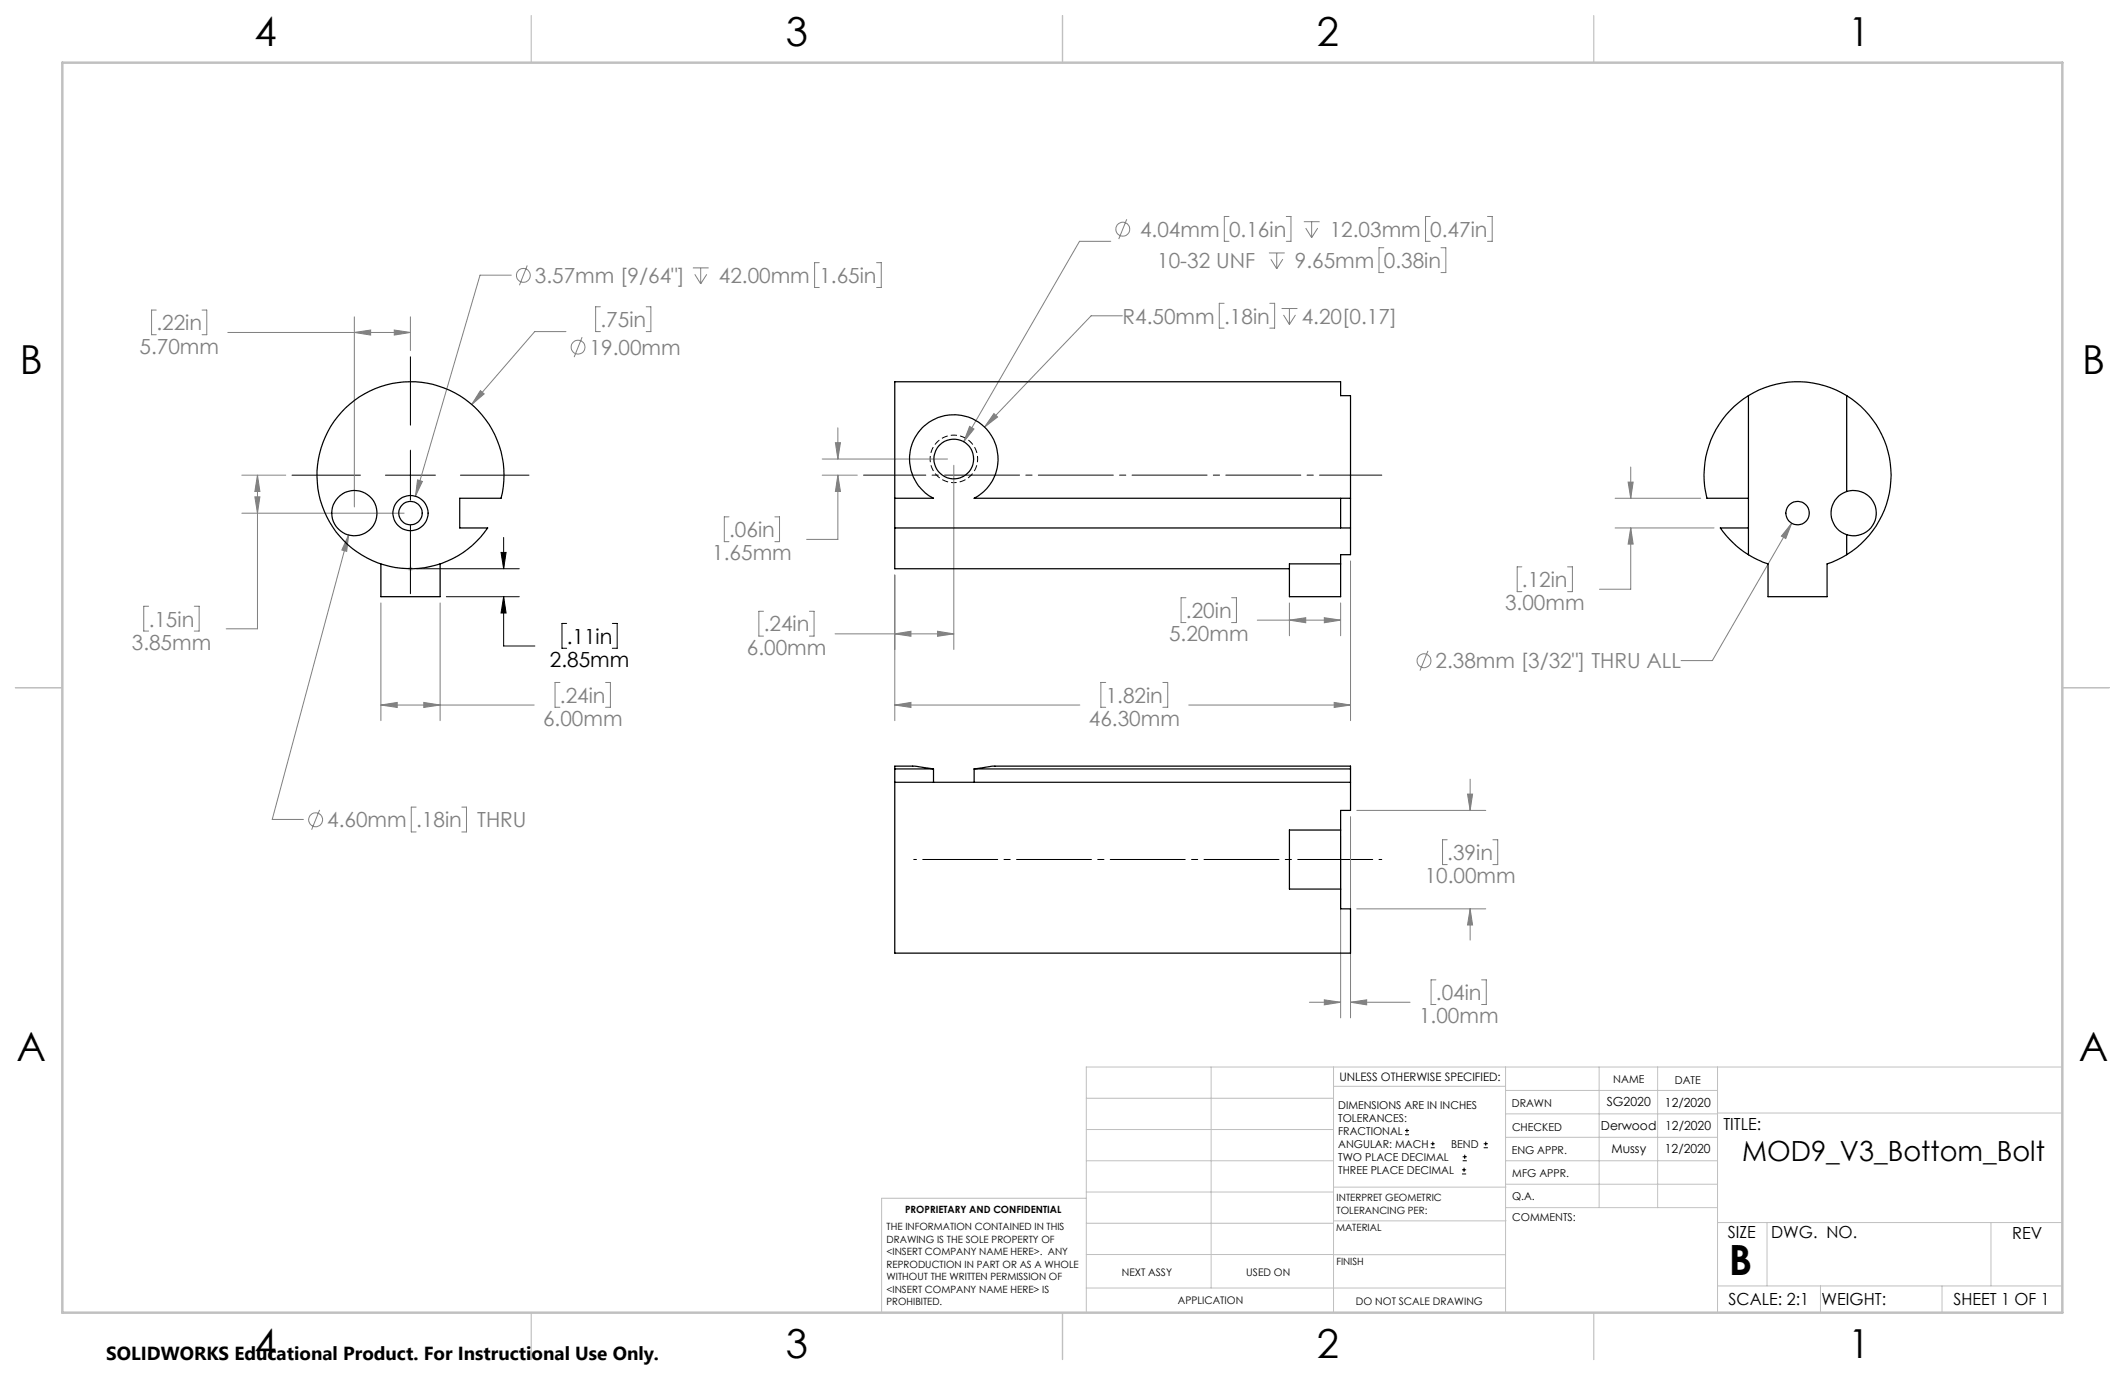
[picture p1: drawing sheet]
<svg xmlns="http://www.w3.org/2000/svg" width="432mm" height="279mm" viewBox="0 0 432 279" stroke-linecap="round" stroke-linejoin="round" font-family="sans-serif">
<g fill="none" stroke="#808080" stroke-width=".2">
<path d="M103.9 55.9h-6.4l-13.1 44.9M107.1 53.9l-1.5 4.1M140.8 54.4h3.2M141.2 55.7l1.2 2M142.4 54.4v3.3M143.6 55.7l-1.2 2M166.5 53.4h-1v5h1M178.1 53.4h1v5h-1M225.7 49h-6.3l-23.6 40.8M229 44.6l-1.7 4M249.7 44h-.9v5h.9M257.8 51.4h3.3"/>
<path d="M258.2 52.7l1.2 1.9M259.4 51.4v3.2M260.7 52.7l-1.3 1.9M261.4 44h.9v5h-.9M264.9 45h3.2M265.3 46.4l1.2 1.9M266.5 45v3.3M267.8 46.4l-1.3 1.9M281.2 50.3h-1v5.1h1M290.6 44h-.9v5h.9M292.8 50.3h1v5.1h-1M302.3 44h.9v5h-.9"/>
<path d="M31.7 63h-.9v5h.9M41.1 63h.9v5h-.9M46.3 67.6h37.1M72 67.6l3.3-.5v1zM72 64.4v38.6M80.1 67.1l3.3 .5-3.3 .5zM83.4 64.4v6.8M97.6 79.4l.8 .6-2.6 2.2zM115 67.4h-6.3l-12.9 14.8M118.3 68.5l-1.6 4.1M122 62.3h-1v5.1h1M131.3 62.3h1v5.1h-1"/>
<path d="M228.1 64.2h-6.4l-21.6 22.6M248.7 61.6h-.9v5.1h.9M258 61.6h1v5.1h-1M260.4 62.7h3.2M260.8 64l1.2 1.9M262 62.7v3.2M263.2 64l-1.2 1.9M49.1 96.6h9M52.3 96.6l.5 3.3h-1zM52.3 96.6v31.2h-6.3M84.8 97.5l1 .3-1.4 3zM167.1 96.6h7.1"/>
<path d="M167.1 93.3h25.4M169.8 90h1l-.5 3.3zM170.3 96.6l.5 3.3h-1zM170.3 96.6v13h-6.4M170.3 86.9v6.4M193.8 94.5v37.5M197 86.6l.9 .6-2.1 2.6zM202 84l.7 .7-2.6 2.1zM330.8 98h1.1l-.5 3.2zM331.4 94.9v6.3M49.1 104.3h33M51.8 101h1l-.5 3.3z"/>
<path d="M70.8 108.7l-.4 3.3-.9-.2zM70.8 108.7l-15.5 57.8h6.4M148.1 105h-.9v5.1h.9M157.4 105h1v5.1h-1M181.8 116.8v29.6M274.4 114v32.4M309.2 115.2h-.9v5h.9M318.5 115.2h1v5h-1M328.2 101.2h17.4M328.2 107.3h20.1M331.4 107.3l.5 3.3h-1.1zM331.4 107.3v12.4h-6.4"/>
<path d="M364.1 106.3l-1.2 3.1-.9-.5zM364.1 106.3l-16.2 27.9h-6.3M30.2 123.2h-1v5h1M39.5 123.2h1v5h-1M77.4 122.5v23.9M89.4 122.5v23.9M113.8 138.7h-1v5h1M123 138.7h1v5h-1M155.2 124.2h-1v5.1h1M164.5 124.2h.9v5.1h-.9M169.7 128.8h24.1M181.8 128.8l3.3-.5v1z"/>
<path d="M190.5 128.3l3.3 .5-3.3 .5zM224.7 138.7h-1v5h1M236.3 138.7h1v5h-1M241 121.5h-1v5h1M250.3 121.5h.9v5h-.9M255.5 126h16.9M262 126l3.3-.5v1zM262 122.5v6.7M269.1 125.5l3.3 .5-3.3 .5zM272.4 122.5v6.7M290.2 132.3l-1.7 4M77.4 143.3l3.3-.6v1.1z"/>
<path d="M77.4 143.3h31.1M86.1 142.7l3.3 .6-3.3 .5zM181.8 143.3l3.3-.6v1.1zM181.8 143.3h37.6M241.5 143.3h32.9M271.1 142.7l3.3 .6-3.3 .5zM298.7 158.3v6.4M64.9 164.6l-1.6 4M84.6 164h-1v5.1h1M93.8 164h1v5.1h-1M272.4 169.9v36.9M274.4 165.9v40.9"/>
<path d="M275.7 164.7h26.2M294.1 170.6h-1v5.1h1M298.2 161.4h1l-.5 3.3zM303.4 170.6h.9v5.1h-.9M275.7 184.7h26.2M291.8 199.1h-1v5h1M298.7 184.7l.5 3.3h-1zM298.7 184.7v6.3M301.1 199.1h.9v5h-.9M266.1 203.7h6.3M269.1 203.2l3.3 .5-3.3 .5zM274.4 203.7l3.3-.5v1z"/>
<path d="M274.4 203.7h12.1"/>
<circle cx="106.4" cy="56" r="1.41"/>
<circle cx="228.2" cy="46.6" r="1.4"/>
<circle cx="117.5" cy="70.5" r="1.42"/>
<circle cx="289.4" cy="134.3" r="1.4"/>
<circle cx="64.1" cy="166.6" r="1.42"/>
</g>
<g fill="none" stroke="#000" stroke-width=".2">
<path d="M83.4 72.5v13.9M59.3 96.6h13.9M78.3 96.6h10.2M83.4 91.5v10.1M93.6 96.6h13.9M83.4 106.7v14M84.7 115.6h20.8M101.8 112.3h1l-.5 3.3zM102.3 109.2v6.4M90.7 121.2h14.8M102.3 121.2v10.1h6.4M102.3 121.2l.5 3.4h-1z"/>
<path d="M115.1 126.7h-.9v5h.9M124.4 126.7h1v5h-1M285.5 230.6h.8M285.5 229.7h.8M285.9 229.3v.9M290.7 233.2h.8M290.7 232.4h.8M291.1 232v.8M297.1 238.5h.8M297.1 237.7h.8M297.2 235.9h.9M297.2 235.1h.9"/>
<path d="M297.5 237.3v.8M297.6 234.6v.9M301.5 233.2h.8M301.5 232.4h.8M301.9 232v.8"/>
</g>
<g fill="none" stroke="#c0c0c0" stroke-width=".2">
<path d="M82.9 115.6h1M83 115.2l.7 .7M83.4 115.1v1M83.7 115.2l-.7 .7M246.1 216.8v44.9M271 216.8v49.9M305.9 216.8v49.9M324.9 216.8v28.6M336.8 216.8v28.6M349 216.8v49.9M419.1 216.8h-198.4v49.9M220.7 235.9h50.3"/>
<path d="M220.7 229.5h50.3M220.7 223.2h50.3M271 220.7h34.9M305.9 231.1h43.1M305.9 226.3h43.1M305.9 221.6h43.1M305.9 235.9h43.1M349 226.2h70.1M220.7 248.6h50.3M220.7 242.2h50.3M220.7 254.9h50.3M220.7 243.5h-41.6v23.2"/>
<path d="M271 255h34.9M271 248.1h35M271 241.2h35M305.9 240.6h43.1M306 245.4h43M349 248.4h70.1M359.1 248.4v12.9M404.6 248.4v12.9M220.7 261.7h85.2M349 261.3h70.1M369.9 261.3v5.4M394.6 261.3v5.4"/>
</g>
<path d="M193.8 98.1a4.8 4.8 0 0 1-4.2-7.2 4.8 4.8 0 0 1 8.3-.2 4.8 4.8 0 0 1-3.8 7.4h-.3" fill="none" stroke="#000" stroke-width=".2" stroke-dasharray="1.3 .6" stroke-dashoffset=".7" stroke-linecap="butt"/>
<path d="M280.8 96.5h-105.3" fill="none" stroke="#000" stroke-width=".2" stroke-dasharray="15.2 1.3 1.3 1.3" stroke-dashoffset="2.6"/>
<path d="M280.8 174.6h-95.1" fill="none" stroke="#000" stroke-width=".2" stroke-dasharray="15.2 1.3 1.3 1.3" stroke-dashoffset="-1.8"/>
<path d="M108 3.2v9.5M215.9 3.2v9.5M323.8 3.2v9.5M3.1 139.7h9.6M419.1 139.7h9.5M108 266.7v9.6M215.9 266.7v9.6M323.8 266.7v9.6" fill="none" stroke="#c0c0c0" stroke-width=".25"/>
<path d="M12.7 12.7h406.4v254h-406.4z" fill="none" stroke="#c0c0c0" stroke-width=".5"/>
<path d="M101.8 112.3h1l-.5 3.3zM102.3 121.2l.5 3.4h-1z" fill="#000"/>
<path d="M364.1 106.3l-2.1 2.6 .9 .5zM330.8 98h1.1l-.5 3.2zM331.4 107.3l.5 3.3h-1.1zM202 84l-1.9 2.8 2.6-2.1zM181.8 143.3l3.3-.6v1.1zM271.1 142.7l3.3 .6-3.3 .5zM269.1 125.5l3.3 .5-3.3 .5zM262 126l3.3-.5v1zM170.3 96.6l.5 3.3h-1zM169.8 90h1l-.5 3.3zM181.8 128.8l3.3-.5v1zM190.5 128.3l3.3 .5-3.3 .5zM197 86.6l-1.2 3.2 2.1-2.6zM84.8 97.5l-.4 3.3 1.4-3zM70.8 108.7l-1.3 3.1 .9 .2zM52.3 96.6l.5 3.3h-1zM51.8 101h1l-.5 3.3zM86.1 142.7l3.3 .6-3.3 .5zM77.4 143.3l3.3-.6v1.1zM80.1 67.1l3.3 .5-3.3 .5zM72 67.6l3.3-.5v1zM97.6 79.4l-1.8 2.8 2.6-2.2zM269.1 203.2l3.3 .5-3.3 .5zM274.4 203.7l3.3-.5v1zM298.2 161.4h1l-.5 3.3zM298.7 184.7l.5 3.3h-1z" fill="#808080"/>
<g fill="none" stroke="#000" stroke-width=".25">
<path d="M70.2 82.9a19 19 0 0 1 22.7-2.8 19 19 0 0 1 8.9 21.1h-8.4v6.1h5.7a19 19 0 0 1-28 3.8 19 19 0 0 1-.9-28.2zM355.3 80.4a18.9 18.9 0 0 0-8.4 20.8h8.4M355.3 80.4a19 19 0 0 1 19.9 0M355.3 80.4v32.3M375.2 99.9a4.6 4.6 0 0 1 6.1 4.4 4.6 4.6 0 0 1-6.1 4.4M375.2 80.4a19 19 0 0 1 0 32.3M375.2 99.9a4.6 4.6 0 0 0-3.1 4.4 4.6 4.6 0 0 0 3.1 4.4M375.2 80.4v19.5M77.4 114.6v6.6h12v-6.6M181.8 101.2v-23.6h90.6v2.8h2v20.8M181.8 101.2h7.9a9 9 0 0 1-2.9-13.6 9 9 0 0 1 14 0 9 9 0 0 1-2.9 13.6h76.5M181.8 107.3v8.3h80.2"/>
<path d="M181.8 107.3h92.6M181.8 101.2v6.1M262 114.6h10.4v6.6h-10.4zM272.4 101.2v6.1M274.4 107.3v5.4h-2v1.9M274.4 101.2v6.1M355.3 107.3h-5.7a19.7 19.7 0 0 0 5.7 5.4M355.3 112.7l1.9 1.1 2.1 .8v6.6h12v-6.6l2-.8 1.9-1.1M375.2 108.7v4M181.8 159v34.7h92.6v-9h-2v-4M181.8 156.2v-.5h4l3.9 .5M181.8 156.2v2.8"/>
<path d="M181.8 159h92.6M181.8 156.2h7.9M189.7 156.2v2.8M197.9 156.2l3.8-.5h72.7v.5M197.9 156.2h76.5M197.9 156.2v2.8M274.4 159v5.7h-2v4M274.4 156.2v2.8M272.4 168.7v12M272.4 168.7h-10.4v12h10.4"/>
<circle cx="193.8" cy="93.3" r="4"/>
<circle cx="72" cy="104.3" r="4.6"/>
<circle cx="83.4" cy="104.3" r="2.39"/>
<circle cx="83.4" cy="104.3" r="3.6"/>
<circle cx="365.3" cy="104.3" r="2.39"/>
</g>
<text font-size="8.5" x="351.3" y="259">B</text>
<g font-size="8.1">
<text x="51.7" y="9.3">4</text>
<text x="159.7" y="9.3">3</text>
<text x="267.6" y="9.3">2</text>
<text x="375.6" y="9.3">1</text>
<text x="4" y="76">B</text>
<text x="423.1" y="76">B</text>
<text x="3.3" y="215.7">A</text>
<text x="422.4" y="215.7">A</text>
<text x="51.7" y="276">4</text>
<text x="159.7" y="276">3</text>
<text x="267.6" y="276">2</text>
<text x="375.6" y="276">1</text>
</g>
<text font-size="5.6" x="354" y="235.8">MOD9_V3_Bottom_Bolt</text>
<g font-size="4.2" fill="#808080">
<text x="231.7" y="48.1">4.04mm</text>
<text x="249.8" y="48.1">0.16in</text>
<text x="270.2" y="48.1">12.03mm</text>
<text x="290.6" y="48.1">0.47in</text>
<text x="108.7" y="57.5">3.57mm [9/64&quot;]</text>
<text x="146.1" y="57.5">42.00mm</text>
<text x="166.5" y="57.5">1.65in</text>
<text x="235.1" y="54.4">10-32 UNF</text>
<text x="263.1" y="54.4">9.65mm</text>
<text x="281.2" y="54.4">0.38in</text>
<text x="228.1" y="65.7">R4.50mm</text>
<text x="248.8" y="65.7">.18in</text>
<text x="264.5" y="65.7">4.20[0.17]</text>
<text x="28.4" y="71.8">5.70mm</text>
<text x="31.8" y="67.1">.22in</text>
<text x="122" y="66.4">.75in</text>
<text x="119.8" y="72.1">19.00mm</text>
<text x="144.7" y="113.9">1.65mm</text>
<text x="148.2" y="109.1">.06in</text>
<text x="309.3" y="119.3">.12in</text>
<text x="241" y="125.6">.20in</text>
<text x="305.8" y="124">3.00mm</text>
<text x="30.2" y="127.3">.15in</text>
<text x="155.2" y="128.3">.24in</text>
<text x="237.6" y="130.3">5.20mm</text>
<text x="26.8" y="132.1">3.85mm</text>
<text x="151.8" y="133.1">6.00mm</text>
<text x="291.7" y="135.8">2.38mm [3/32&quot;] THRU ALL</text>
<text x="113.8" y="142.8">.24in</text>
<text x="224.7" y="142.8">1.82in</text>
<text x="110.4" y="147.5">6.00mm</text>
<text x="221.3" y="147.5">46.30mm</text>
<text x="66.5" y="168.1">4.60mm</text>
<text x="84.6" y="168.1">.18in</text>
<text x="97" y="168.1">THRU</text>
<text x="289.5" y="179.5">10.00mm</text>
<text x="294.1" y="174.7">.39in</text>
<text x="291.8" y="203.2">.04in</text>
<text x="288.4" y="207.9">1.00mm</text>
</g>
<g font-size="4.2">
<text x="115.2" y="130.8">.11in</text>
<text x="111.7" y="135.5">2.85mm</text>
</g>
<text font-size="3.8" x="21.6" y="276.3">SOLIDWORKS Educational Product. For Instructional Use Only.</text>
<g font-size="3.4">
<text x="350.2" y="229.5">TITLE:</text>
<text x="351.1" y="251.6">SIZE</text>
<text x="359.9" y="251.6">DWG. NO.</text>
<text x="408.9" y="251.7">REV</text>
<text x="351.2" y="265.2">SCALE: 2:1</text>
<text x="370.1" y="265.3">WEIGHT:</text>
<text x="396.9" y="265.2">SHEET 1 OF 1</text>
</g>
<g font-size="2.5">
<text x="326.5" y="224.8">SG2020</text>
<text x="338.3" y="224.9">12/2020</text>
<text x="325.3" y="229.6">Derwood</text>
<text x="338.4" y="229.7">12/2020</text>
<text x="327.4" y="234.4">Mussy</text>
<text x="338.3" y="234.3">12/2020</text>
</g>
<text font-size="2.4" x="272.2" y="219.7">UNLESS OTHERWISE SPECIFIED:</text>
<g font-size="2.2">
<text x="327.8" y="220.1">NAME</text>
<text x="340.3" y="220.2">DATE</text>
<text x="271.9" y="225.3">DIMENSIONS ARE IN INCHES</text>
<text x="271.9" y="227.9">TOLERANCES:</text>
<text x="307.2" y="224.9">DRAWN</text>
<text x="271.9" y="230.6">FRACTIONAL</text>
<text x="271.9" y="233.2">ANGULAR: MACH</text>
<text x="294.9" y="233.2">BEND</text>
<text x="307.3" y="229.8">CHECKED</text>
<text x="271.9" y="235.9">TWO PLACE DECIMAL</text>
<text x="271.9" y="238.5">THREE PLACE DECIMAL</text>
<text x="307.2" y="234.5">ENG APPR.</text>
<text x="307.3" y="239.2">MFG APPR.</text>
<text x="307.3" y="243.9">Q.A.</text>
<text x="307.3" y="248.1">COMMENTS:</text>
</g>
<g font-size="2.1">
<text x="227.9" y="259.2">NEXT ASSY</text>
<text x="253.3" y="259.2">USED ON</text>
<text x="239.3" y="265">APPLICATION</text>
<text x="275.5" y="265.1">DO NOT SCALE DRAWING</text>
</g>
<g font-size="2">
<text x="271.6" y="244.1">INTERPRET GEOMETRIC</text>
<text x="180.2" y="250">THE INFORMATION CONTAINED IN THIS</text>
<text x="183.9" y="246.4">PROPRIETARY AND CONFIDENTIAL</text>
<text x="271.5" y="250.2">MATERIAL</text>
<text x="271.6" y="246.6">TOLERANCING PER:</text>
<text x="180.2" y="252.5">DRAWING IS THE SOLE PROPERTY OF</text>
<text x="180.2" y="255.1">&lt;INSERT COMPANY NAME HERE&gt;. ANY</text>
<text x="180.2" y="257.6">REPRODUCTION IN PART OR AS A WHOLE</text>
<text x="271.5" y="257">FINISH</text>
<text x="180.2" y="260.1">WITHOUT THE WRITTEN PERMISSION OF</text>
<text x="180.2" y="262.6">&lt;INSERT COMPANY NAME HERE&gt; IS</text>
<text x="180.2" y="265.2">PROHIBITED.</text>
</g>
</svg>
